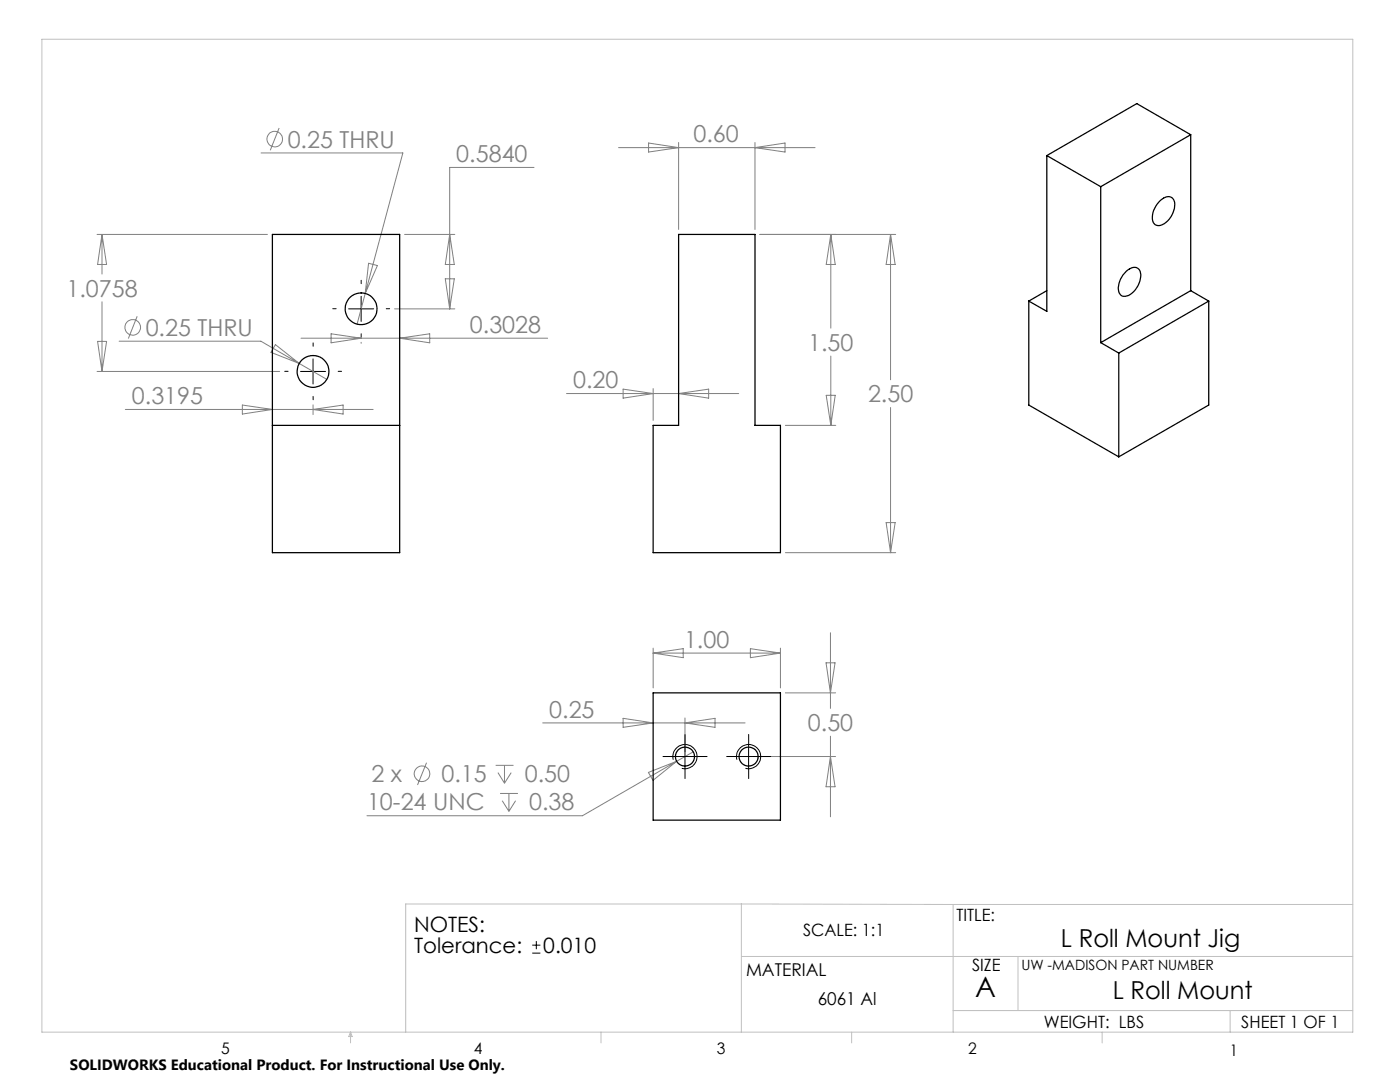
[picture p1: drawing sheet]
<svg xmlns="http://www.w3.org/2000/svg" width="279mm" height="216mm" viewBox="0 0 279 216" stroke-linecap="round" stroke-linejoin="round" font-family="sans-serif">
<g fill="none" stroke="#c0c0c0" stroke-width=".2">
<path d="M8.4 7.8h261.6v198.2h-261.6zM148 180.4v25.6M148 180.4h-67v25.6M148 190.9h122M148 180.4l42.2 .1M190.2 180.5v25.5M190.2 180.5h79.8M203.2 190.9v10.7M70 206v2.1M70 206l.3 .8h-.7zM119.9 206v2.1M170 206v2.1"/>
<path d="M190.2 201.6h79.8M220 206v2.1M245.5 201.6v4.4"/>
</g>
<g fill="none" stroke="#808080" stroke-width=".2">
<path d="M52.1 30.5h28.3l-7.5 28.1M55.7 25.5l-1.8 4.5M106.6 33.4h-16.9v28.2M123.4 29.5h39.3M129.4 28.5l6 1-6 .8zM135.4 28.4v17.4M150.7 28.4v17.4M150.7 29.5l6-1v1.8zM19.4 46.8h34M20.4 46.8l.9 6h-1.8zM20.4 46.8v7.9M72.9 58.6l-1.6 6.1"/>
<path d="M73.6 52.5l1.7 .5-2.4 5.6zM80.8 46.8h10M88.9 55.6h1.8l-1 6zM89.7 46.8l1 6h-1.8zM151.7 46.8h27.1M165.8 46.8l.9 6h-1.8zM165.8 46.8v18.7M177.7 46.8v29M177.7 46.8l.9 6h-1.8zM19.4 74.1h36.4M19.5 68.1h1.8l-.9 6zM20.4 60.2v13.9"/>
<path d="M23.8 68.1h28.3l7.6 4.4M27.4 63.1l-1.8 4.5M55 68.8l4.7 3.7-5.6-2.2zM59.7 72.5l5.5 3.2M60.1 67.5h49.2M66.1 66.6l6 .9-6 .9zM72.1 68.3v.2M78.7 61.6h12.1M79.8 67.5l6-.9v1.8zM113.1 78.5h34.3M124.4 77.6l6 .9-6 .9zM130.4 77.5v6.4"/>
<path d="M135.4 78.5l6-.9v1.8zM164.9 78.9h1.8l-.9 6zM165.8 71v13.9M25 81.7h49.5M48.4 80.8l6 .9-6 .9zM62.5 80.8v1.9M62.5 81.7l6-.9v1.8zM156.7 84.9h10.1M177.7 81.3v29M156.7 110.3h22.1M176.8 104.3h1.8l-.9 6zM130.4 129.3v8"/>
<path d="M130.4 130.3h25.4M130.4 130.3l5.9-.9v1.8zM149.8 129.4l6 .9-6 .9zM155.8 129.3v8M156.7 138.3h10.1M164.9 132.3h1.8l-1 6zM165.7 126.3v15.1M85.1 152.2l-1.8 4.4M98.9 152.7h3.6M99.4 154.2l1.3 2.1M99.8 158.3h3.6M100.2 159.8l1.4 2.1"/>
<path d="M100.7 152.7v3.6M101.6 158.3v3.6M102 154.2l-1.3 2.1M102.9 159.8l-1.3 2.1M108.3 144.3h40.4M124.4 143.3l6 1-6 .8zM129.4 154.1l5.6-2.2-4.7 3.8zM135 151.9l-18.8 10.9h-43M136.7 143.3v6.7M136.7 144.3l6-1v1.8zM138.3 150l-3.3 1.9M150.4 151h16.4"/>
<path d="M165.7 146.9v16.1M165.7 151l1 6h-1.8z"/>
<circle cx="54.8" cy="27.8" r="1.55"/>
<circle cx="26.5" cy="65.3" r="1.55"/>
<circle cx="84.2" cy="154.4" r="1.55"/>
</g>
<g fill="none" stroke="#000" stroke-width=".2">
<path d="M72.1 59.1v5M60 74.1h5M62.5 71.6v5M69.6 61.6h5M134.2 151h5M134.4 151.6a2.42 2.42 0 0 1 2.1-3 2.42 2.42 0 0 1 2.6 2.6 2.42 2.42 0 0 1-3 2.1M136.7 148.5v5M146.9 151h5M147.1 151.6a2.42 2.42 0 0 1 2.1-3 2.42 2.42 0 0 1 2.6 2.6 2.42 2.42 0 0 1-3 2.1M149.4 148.5v5M106.2 190.2h1.6M106.2 188.6h1.6"/>
<path d="M107 187.8v1.6"/>
</g>
<g fill="none" stroke="#000" stroke-width=".2" stroke-dasharray="15.2 1.3 1.3 1.3">
<path d="M72.1 56.6v-.7M57.5 74.1h-.7M62.5 69.1v-.7M62.5 79.1v.7M67.1 61.6h-.7M67.5 74.1h.7M72.1 66.6v.7M77.1 61.6h.7M134.2 151h-1.9M136.7 148.5v-1.9M136.7 153.5v1.9M139.2 151h1.9"/>
<path d="M146.9 151h-1.9M149.4 148.5v-1.9M149.4 153.5v1.9M151.9 151h1.9"/>
</g>
<g fill="none" stroke="#000" stroke-width=".25">
<path d="M208.9 31v31.1l-3.6-2M208.9 31l10.8 6.3M219.7 37.3v31.1M237.6 26.9l-17.9 10.4M237.6 26.9v31.1M237.6 26.9l-10.7-6.2-18 10.3M54.4 46.8h25.4v63.5h-25.4zM135.4 46.8h15.3v38.1h5.1v25.4h-25.4v-25.4h5zM208.9 58l-3.6 2.1M224.8 54.2a1.72 1.72 0 0 1 2.6-.3 4.2 4.2 0 0 1-1.5 4.6 1.59 1.59 0 0 1-2.5 0 4.2 4.2 0 0 1 1.4-4.3zM231.5 40a1.72 1.72 0 0 1 2.7-.2 3.9 3.9 0 0 1-1.2 4.3 1.92 1.92 0 0 1-2.7 .5 3.9 3.9 0 0 1 1.2-4.6zM237.6 58l-17.9 10.4"/>
<path d="M237.6 58l3.6 2.1M205.3 60.1v20.7l18 10.4M219.7 68.4l3.6 2M223.3 70.4v20.8M241.2 60.1l-17.9 10.3M241.2 60.1v20.7l-17.9 10.4M54.4 84.9h25.4M130.4 138.3h25.4v25.4h-25.4z"/>
<circle cx="62.5" cy="74.1" r="3.2"/>
<circle cx="72.1" cy="61.6" r="3.2"/>
<circle cx="136.7" cy="151" r="1.9"/>
<circle cx="149.4" cy="151" r="1.9"/>
</g>
<text font-size="5.6" x="194.6" y="199">A</text>
<g font-size="4.9">
<text x="211.7" y="188.9">L Roll Mount Jig</text>
<text x="222.1" y="199.4">L Roll Mount</text>
</g>
<g font-size="4.7" fill="#808080">
<text x="57.4" y="29.4">0.25 THRU</text>
<text x="138.4" y="28.4">0.60</text>
<text x="91.1" y="32.4">0.5840</text>
<text x="13.3" y="59.2">1.0758</text>
<text x="29.1" y="67">0.25 THRU</text>
<text x="93.8" y="66.5">0.3028</text>
<text x="161.3" y="70">1.50</text>
<text x="114.4" y="77.5">0.20</text>
<text x="26.3" y="80.7">0.3195</text>
<text x="173.2" y="80.3">2.50</text>
<text x="136.5" y="129.3">1.00</text>
<text x="109.6" y="143.2">0.25</text>
<text x="161.2" y="145.9">0.50</text>
<text x="73.2" y="161.7">10-24 UNC</text>
<text x="74.1" y="156.1">2 x</text>
<text x="88.1" y="156.1">0.15</text>
<text x="104.7" y="156.1">0.50</text>
<text x="105.6" y="161.7">0.38</text>
</g>
<g font-size="4.2">
<text x="82.6" y="185.9">NOTES:</text>
<text x="82.6" y="190.2">Tolerance:</text>
<text x="108.4" y="190.2">0.010</text>
</g>
<g font-size="3.5">
<text x="148.9" y="194.7">MATERIAL</text>
<text x="163.2" y="200.6">6061 Al</text>
</g>
<g font-size="3.4">
<text x="190.9" y="183.8">TITLE:</text>
<text x="160.3" y="186.8">SCALE: 1:1</text>
<text x="194" y="193.8">SIZE</text>
<text x="208.3" y="205.1">WEIGHT: LBS</text>
<text x="247.7" y="205.1">SHEET 1 OF 1</text>
</g>
<g font-size="3.2">
<text x="44.2" y="210.4">5</text>
<text x="94.6" y="210.3">4</text>
<text x="143.1" y="210.4">3</text>
<text x="193.2" y="210.3">2</text>
<text x="245.4" y="210.6">1</text>
</g>
<text font-size="3" x="14" y="213.5">SOLIDWORKS Educational Product. For Instructional Use Only.</text>
<text font-size="2.8" x="203.8" y="193.5">UW -MADISON PART NUMBER</text>
</svg>
